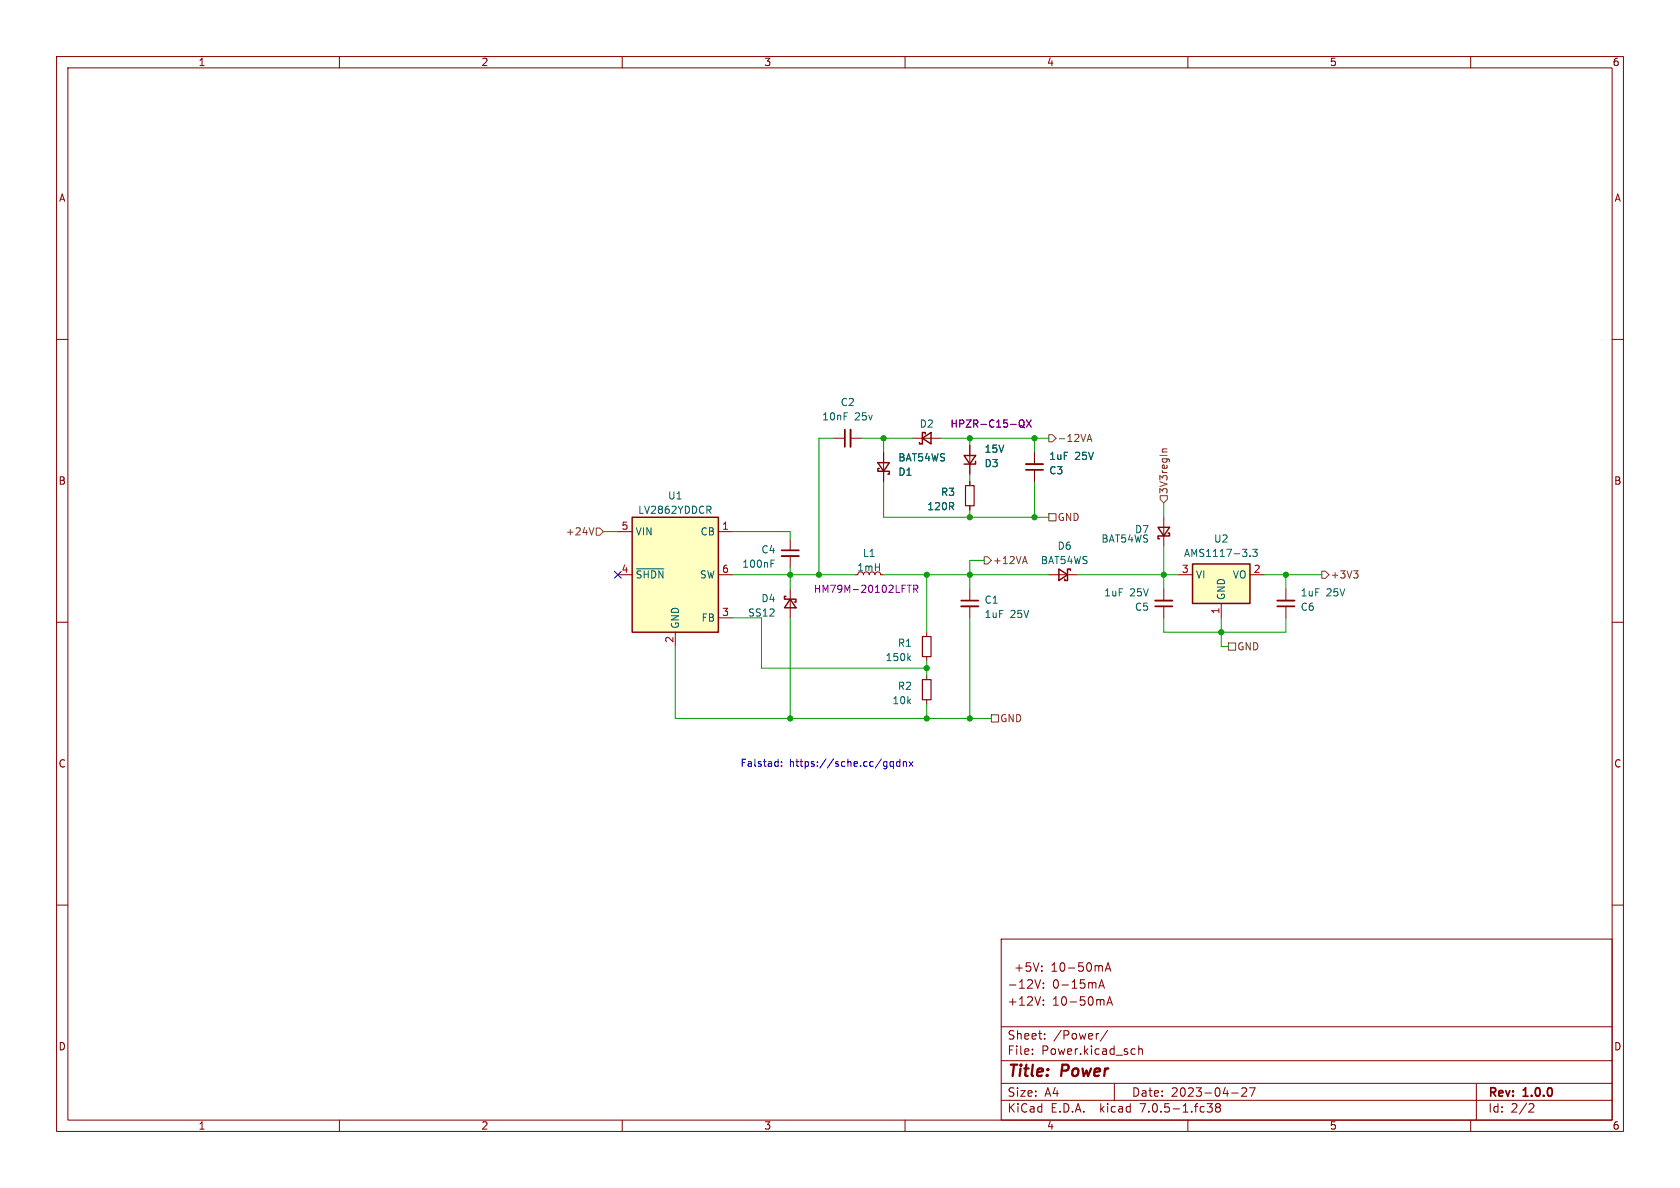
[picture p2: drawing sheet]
<svg xmlns="http://www.w3.org/2000/svg" width="297mm" height="210mm" viewBox="0 0 297 210" stroke-linecap="round" stroke-linejoin="round" font-family="sans-serif">
<g fill="none" stroke="#840000" stroke-width=".18">
<path d="M10 10h277v190h-277zM12 12h273v186h-273zM60 10v2M110 10v2M160 10v2M210 10v2M260 10v2M10 60h2M285 60h2M147.3 77.5h2.1M150.4 77.5h2M161.3 77.5h5.1"/>
<path d="M171.4 78.7v5.1M109.2 94h2.6M127 94h2.5M139.7 95.3v2M139.7 98.3v2M156.2 80v5.1M171.4 85.1v.8M171.4 89.4v.8M182.9 80v2M182.9 83.1v2M205.7 91.4v5.1M10 110h2"/>
<path d="M109.2 101.6h2.6M119.4 111.8v2.5M127 101.6h2.5M127 109.2h2.5M139.7 104.1v5.1M155.7 101.6h.5M163.8 111.8v.7M163.8 116.1v.7M163.8 119.4v.7M171.4 104.1v2.1M171.4 107.2v2M185.4 101.6h5.1"/>
<path d="M205.7 104.1v2.1M205.7 107.2v2M208.3 101.6h2.5M215.9 106.7v2.5M221 101.6h2.5M227.3 104.1v2.1M227.3 107.2v2M285 110h2M163.8 123.7v.8M10 160h2M285 160h2M177 166h108v32h-108z"/>
<path d="M184 173.2l-.5 1.5M184.2 171.6v.1M184.2 170.8v.1M184.5 177.6v.1M184.5 173.8v.1M184.5 174.6v.1M184.5 176.8v.1M194.2 174.7l.5-1.5 .5 1.5M194.4 174.3h.7M195.1 176.8l.1 .9M195.4 171.7l.5-1.5 .5 1.5M195.5 171.3h.7"/>
<path d="M195.7 177.7l.5-1.5 .5 1.5M195.8 177.3h.7M60 198v2M110 198v2M160 198v2M177 194.5h108M177 191.5h108M177 187.5h108M177 181.5h108M182.5 186.3v.1M182.5 185.5v.1M184.7 183.6v.1"/>
<path d="M184.7 182.8v.1M194.2 182.7l-.2 .1M195.8 182.1l-1.3 2M197 191.5v3M200.2 185.4l.5 .1M200.7 186.3l-.5 .1M201.3 185.5l.2-.1 .4 .1 .1 .9M201.3 184.9v1.5M210 198v2M213.4 195.1h.9l-.5 .6 .4 .1v.7l-.2 .1h-.4l-.2-.1M215.2 195.7l-.3-.2 .3-.4 .4 .1 .1 .2-.2 .3M215.2 195.7l-.3 .3v.3l.3 .3 .4-.1 .1-.2v-.4l-.2-.2"/>
<path d="M215.2 195.7h.3M217.7 193.2h1.2M219.5 192.4l.6-.1 .2 .1 .1 .3-.9 1.1h.9M220.9 192.3h1l-.7 1.5M260 198v2M261 191.5v6.5M270.5 195.1l.5 .1 .2 .3-1 1.1h1"/>
</g>
<path d="M170.7 85.9h1.5v3.5h-1.5zM163.1 112.5h1.5v3.6h-1.5zM163.1 120.1h1.5v3.6h-1.5z" fill="none" stroke="#840000" stroke-width=".2"/>
<g fill="none" stroke="#840000" stroke-width=".25">
<path d="M163.1 77.5l1.5-1v2zM163.6 76.7v-.2h-.5v2h-.5v-.3M111.8 91.4h15.2v20.4h-15.2zM155.2 81.8h2l-1 1.5zM155.4 82.8h-.2v.5h2v.5h-.2M170.4 80.5h2.1l-1.1 1.5zM172.5 81.5v.5h-2.1M204.7 93.2h2.1l-1.1 1.5zM206.5 94.2h.3v.5h-2.1v.6h.3M210.8 99.7h10.2v7h-10.2zM138.9 105.4h-.2v.5h2v.5h-.2M139.7 105.9l1 1.5h-2z"/>
<path d="M187.2 100.6l1.5 1-1.5 1zM189.2 100.8v-.2h-.5v2h-.5v-.2"/>
</g>
<path d="M150.4 75.9v3.1M138.2 98.3h3M181.4 82h3M169.9 107.2h3.1M204.2 106.2h3.1M225.8 106.2h3.1" fill="none" stroke="#840000" stroke-width=".33"/>
<path d="M149.4 75.9v3.1M138.2 97.3h3M181.4 83.1h3M169.9 106.2h3.1M204.2 107.2h3.1M225.8 107.2h3.1" fill="none" stroke="#840000" stroke-width=".3"/>
<g fill="#ffffc2" stroke="#ffffc2" stroke-width=".18">
<path d="M210.8 99.7h10.2v7h-10.2z"/>
<path d="M111.8 91.4h15.2v20.4h-15.2z"/>
</g>
<path d="M125.3 90.1l.4 .6M125.6 89.6v.4M136.3 99h.6M221 98.2v.2M221.5 97.1h.7l-.4 .5 .4 .1v.5l-.2 .2-.5-.2M112.5 100.6h4.9M160.6 116.3l.4 .5M161 115.9l-.5 .5" fill="none" stroke="#006464" stroke-width=".18"/>
<path d="M180.2 74.4l.3-.2a.43 .43 0 0 1 .5 .5v.4a.43 .43 0 0 1-.3 .4 .43 .43 0 0 1-.5-.2M180.4 75.2l.7 .4M181.5 74.2l.8 1.3M182.3 74.2l-.8 1.3M160.4 103.4h.7M160.7 103.4v1.3M161.5 104.1h.6l.2-.2-.1-.3-.7-.2v1.3M161.8 104.1l.5 .6" fill="none" stroke="#840084" stroke-width=".18"/>
<g fill="none" stroke="#725600" stroke-width=".18">
<path d="M185.4 76.8h.7l.6 .7-.6 .6h-.7zM192.2 78l.4-1.2 .4 1.2M192.3 77.7h.6M206.3 79.4h-.8v.4M105 93.3l-.4 1.3M105.4 93.3h.6l.7 .7-.7 .6h-.6zM174 98.4h.6l.7 .7-.7 .6h-.6zM180.9 99.3h.6M181.2 98.4l.4 1.2M185.4 90.8h1.3v1.3h-1.3zM205.1 87.6h1.3v.7l-.7 .6-.6-.6zM217.2 113.7h1.2v1.2h-1.2z"/>
<path d="M233.7 101h.6l.6 .6-.6 .6h-.6zM239.3 100.9h.8l-.4 .5M239.8 101.4l.3 .2v.3l-.3 .3M175.3 126.4h1.2v1.2h-1.2z"/>
</g>
<g fill="none" stroke="#0000c2" stroke-width=".18">
<path d="M138.2 135.4v.1M138.2 134.7v.1M156.7 134.6l.1 .1M156.8 134.6v1.1l-.1 .1M156.8 135.4l-.1 .1M157.9 134.6v1.3M157.9 134.7l-.3-.1-.3 .3 .2 .5h.4M159.1 134.7l-.4-.1-.2 .3 .1 .5h.5M159.1 134.2v1.3M159.7 134.8l.2-.2 .3 .1v.8M159.7 134.6v.9M160.7 134.6l.7 .9"/>
<path d="M161.4 134.6l-.7 .9"/>
</g>
<g fill="none" stroke="#009600" stroke-width=".18">
<path d="M147.3 77.5h-2.5v24.1M152.4 77.5h8.9M156.2 77.5v2.5M166.4 77.5h19M171.4 77.5v1.2M182.9 77.5v2.5M106.7 94h2.5M129.5 94h10.2v1.3M156.2 85.1v6.3h29.2M171.4 83.8v1.3M171.4 90.2v1.2M174 99.1h-2.6v5"/>
<path d="M182.9 85.1v6.3M205.7 88.9v2.5M205.7 96.5v7.6M119.4 114.3v12.7h55.9M129.5 101.6h21.6M129.5 109.2h5.1v8.9h29.2M139.7 100.3v3.8M139.7 109.2v17.8M156.2 101.6h29.2M163.8 101.6v10.2M163.8 116.8v2.6M171.4 109.2v17.8"/>
<path d="M190.5 101.6h17.8M205.7 109.2v2.6h21.6v-2.6M215.9 109.2v5.1h1.3M223.5 101.6h10.2M227.3 101.6v2.5M163.8 124.5v2.5"/>
</g>
<path d="M108.6 101l1.2 1.2M109.8 101l-1.2 1.2" fill="none" stroke="#000084" stroke-width=".18"/>
<g fill="#009600" stroke="#009600" stroke-width=".18">
<circle cx="144.8" cy="101.6" r=".46"/>
<circle cx="139.7" cy="101.6" r=".46"/>
<circle cx="163.8" cy="127" r=".46"/>
<circle cx="163.8" cy="118.1" r=".46"/>
<circle cx="139.7" cy="127" r=".46"/>
<circle cx="171.4" cy="77.5" r=".46"/>
<circle cx="205.7" cy="101.6" r=".46"/>
<circle cx="215.9" cy="111.8" r=".46"/>
<circle cx="182.9" cy="91.4" r=".46"/>
<circle cx="182.9" cy="77.5" r=".46"/>
<circle cx="227.3" cy="101.6" r=".46"/>
<circle cx="171.4" cy="101.6" r=".46"/>
<circle cx="163.8" cy="101.6" r=".46"/>
<circle cx="156.2" cy="77.5" r=".46"/>
<circle cx="171.4" cy="127" r=".46"/>
<circle cx="171.4" cy="91.4" r=".46"/>
</g>
<g font-size="2.8" fill="#840000">
<text x="178" y="190.8">Title:</text>
<text x="187.5" y="190.8">Power</text>
</g>
<g font-size="2.1" fill="#840000">
<text x="179.2" y="171.9">+5V:</text>
<text x="185.7" y="171.9">10-50mA</text>
<text x="178" y="177.9">+12V:</text>
<text x="178" y="174.9">-12V:</text>
<text x="185.9" y="177.9">10-50mA</text>
<text x="185.9" y="174.9">0-15mA</text>
<text x="178" y="183.9">Sheet:</text>
<text x="186.2" y="183.9">/Power/</text>
<text x="178" y="186.6">File:</text>
<text x="184" y="186.6">Power.kicad_sch</text>
<text x="178" y="196.8">KiCad</text>
<text x="178" y="194">Size:</text>
<text x="184.6" y="194">A4</text>
<text x="185.7" y="196.8">E.D.A.</text>
<text x="194.4" y="196.8">kicad</text>
<text x="200" y="194">Date:</text>
<text x="201.5" y="196.8">7.0.5-1.fc38</text>
<text x="206.9" y="194">2023-04-27</text>
<text x="263" y="194.2">Rev:</text>
<text x="263" y="196.8">Id:</text>
<text x="267" y="196.8">2/2</text>
<text x="269.2" y="194.2">1.0.0</text>
</g>
<g font-size="1.8" fill="#840000">
<text x="35" y="11.8">1</text>
<text x="85" y="11.8">2</text>
<text x="135" y="11.8">3</text>
<text x="185" y="11.8">4</text>
<text x="235" y="11.8">5</text>
<text x="285" y="11.8">6</text>
<text x="10.4" y="35.8">A</text>
<text x="285.4" y="35.8">A</text>
<text x="10.3" y="85.8">B</text>
<text x="285.3" y="85.8">B</text>
<text x="10.3" y="135.8">C</text>
<text x="285.3" y="135.8">C</text>
<text x="10.3" y="185.8">D</text>
<text x="285.3" y="185.8">D</text>
<text x="35" y="199.8">1</text>
<text x="85" y="199.8">2</text>
<text x="135" y="199.8">3</text>
<text x="185" y="199.8">4</text>
<text x="235" y="199.8">5</text>
<text x="285" y="199.8">6</text>
</g>
<g font-size="1.8" fill="#006464">
<text x="148.6" y="71.9">C2</text>
<text x="145.3" y="74.5">10nF</text>
<text x="151" y="74.5">25v</text>
<text x="162.5" y="75.8">D2</text>
<text x="158.8" y="81.7">BAT54WS</text>
<text x="174" y="82.7">D3</text>
<text x="174" y="80.2">15V</text>
<text x="185.4" y="81.5">1uF</text>
<text x="190" y="81.5">25V</text>
<text x="118" y="88.5">U1</text>
<text x="158.8" y="84.3">D1</text>
<text x="166.3" y="87.8">R3</text>
<text x="185.4" y="84">C3</text>
<text x="112.3" y="94.8">VIN</text>
<text x="112.8" y="91">LV2862YDDCR</text>
<text x="123.8" y="94.8">CB</text>
<text x="163.9" y="90.4">120R</text>
<text x="200.6" y="94.4">D7</text>
<text x="131.2" y="100.5">100nF</text>
<text x="134.5" y="98">C4</text>
<text x="151.5" y="101.2">1mH</text>
<text x="152.5" y="98.6">L1</text>
<text x="183.9" y="99.9">BAT54WS</text>
<text x="186.9" y="97.3">D6</text>
<text x="194.7" y="96.1">BAT54WS</text>
<text x="209.2" y="98.6">AMS1117-3.3</text>
<text x="214.6" y="96.1">U2</text>
<text x="112.3" y="102.4">~{SHDN}</text>
<text x="123.7" y="102.4">SW</text>
<text x="134.5" y="106.6">D4</text>
<text x="174" y="106.9">C1</text>
<text x="195.1" y="105.6">1uF</text>
<text x="199.7" y="105.6">25V</text>
<text x="211.3" y="102.4">VI</text>
<text x="216.7" y="106.2" transform="rotate(-90 216.7 106.2)">GND</text>
<text x="217.9" y="102.4">VO</text>
<text x="229.9" y="105.6">1uF</text>
<text x="234.4" y="105.6">25V</text>
<text x="120.2" y="111.3" transform="rotate(-90 120.2 111.3)">GND</text>
<text x="124" y="110">FB</text>
<text x="132.2" y="109.2">SS12</text>
<text x="174" y="109.4">1uF</text>
<text x="178.5" y="109.4">25V</text>
<text x="200.6" y="108.1">C5</text>
<text x="229.9" y="108.1">C6</text>
<text x="156.5" y="117">150k</text>
<text x="158.7" y="114.5">R1</text>
<text x="157.7" y="124.7">10k</text>
<text x="158.7" y="122.1">R2</text>
</g>
<g font-size="1.8" fill="#840084">
<text x="168" y="75.8">HPZR-C15-QX</text>
<text x="143.8" y="105">HM79M-20102LFTR</text>
</g>
<g font-size="1.8" fill="#725600">
<text x="186.9" y="78.3">-12VA</text>
<text x="206.6" y="87.4" transform="rotate(-90 206.6 87.4)">3V3regIn</text>
<text x="100" y="94.8">+24V</text>
<text x="186.9" y="92.3">GND</text>
<text x="175.5" y="99.9">+12VA</text>
<text x="235.1" y="102.4">+3V3</text>
<text x="218.6" y="115.1">GND</text>
<text x="176.7" y="127.8">GND</text>
</g>
<g font-size="1.8" fill="#a90000">
<text x="109.8" y="93.7">5</text>
<text x="127.6" y="93.7">1</text>
<text x="109.8" y="101.3">4</text>
<text x="127.6" y="101.3">6</text>
<text x="208.9" y="101.3">3</text>
<text x="221.6" y="101.3">2</text>
<text x="119.1" y="113.7" transform="rotate(-90 119.1 113.7)">2</text>
<text x="127.6" y="109">3</text>
<text x="215.6" y="108.6" transform="rotate(-90 215.6 108.6)">1</text>
</g>
<g font-size="1.8" fill="#0000c2">
<text x="130.8" y="135.6">Falstad:</text>
<text x="139.5" y="135.6">https://sche.cc/gqdnx</text>
</g>
</svg>
